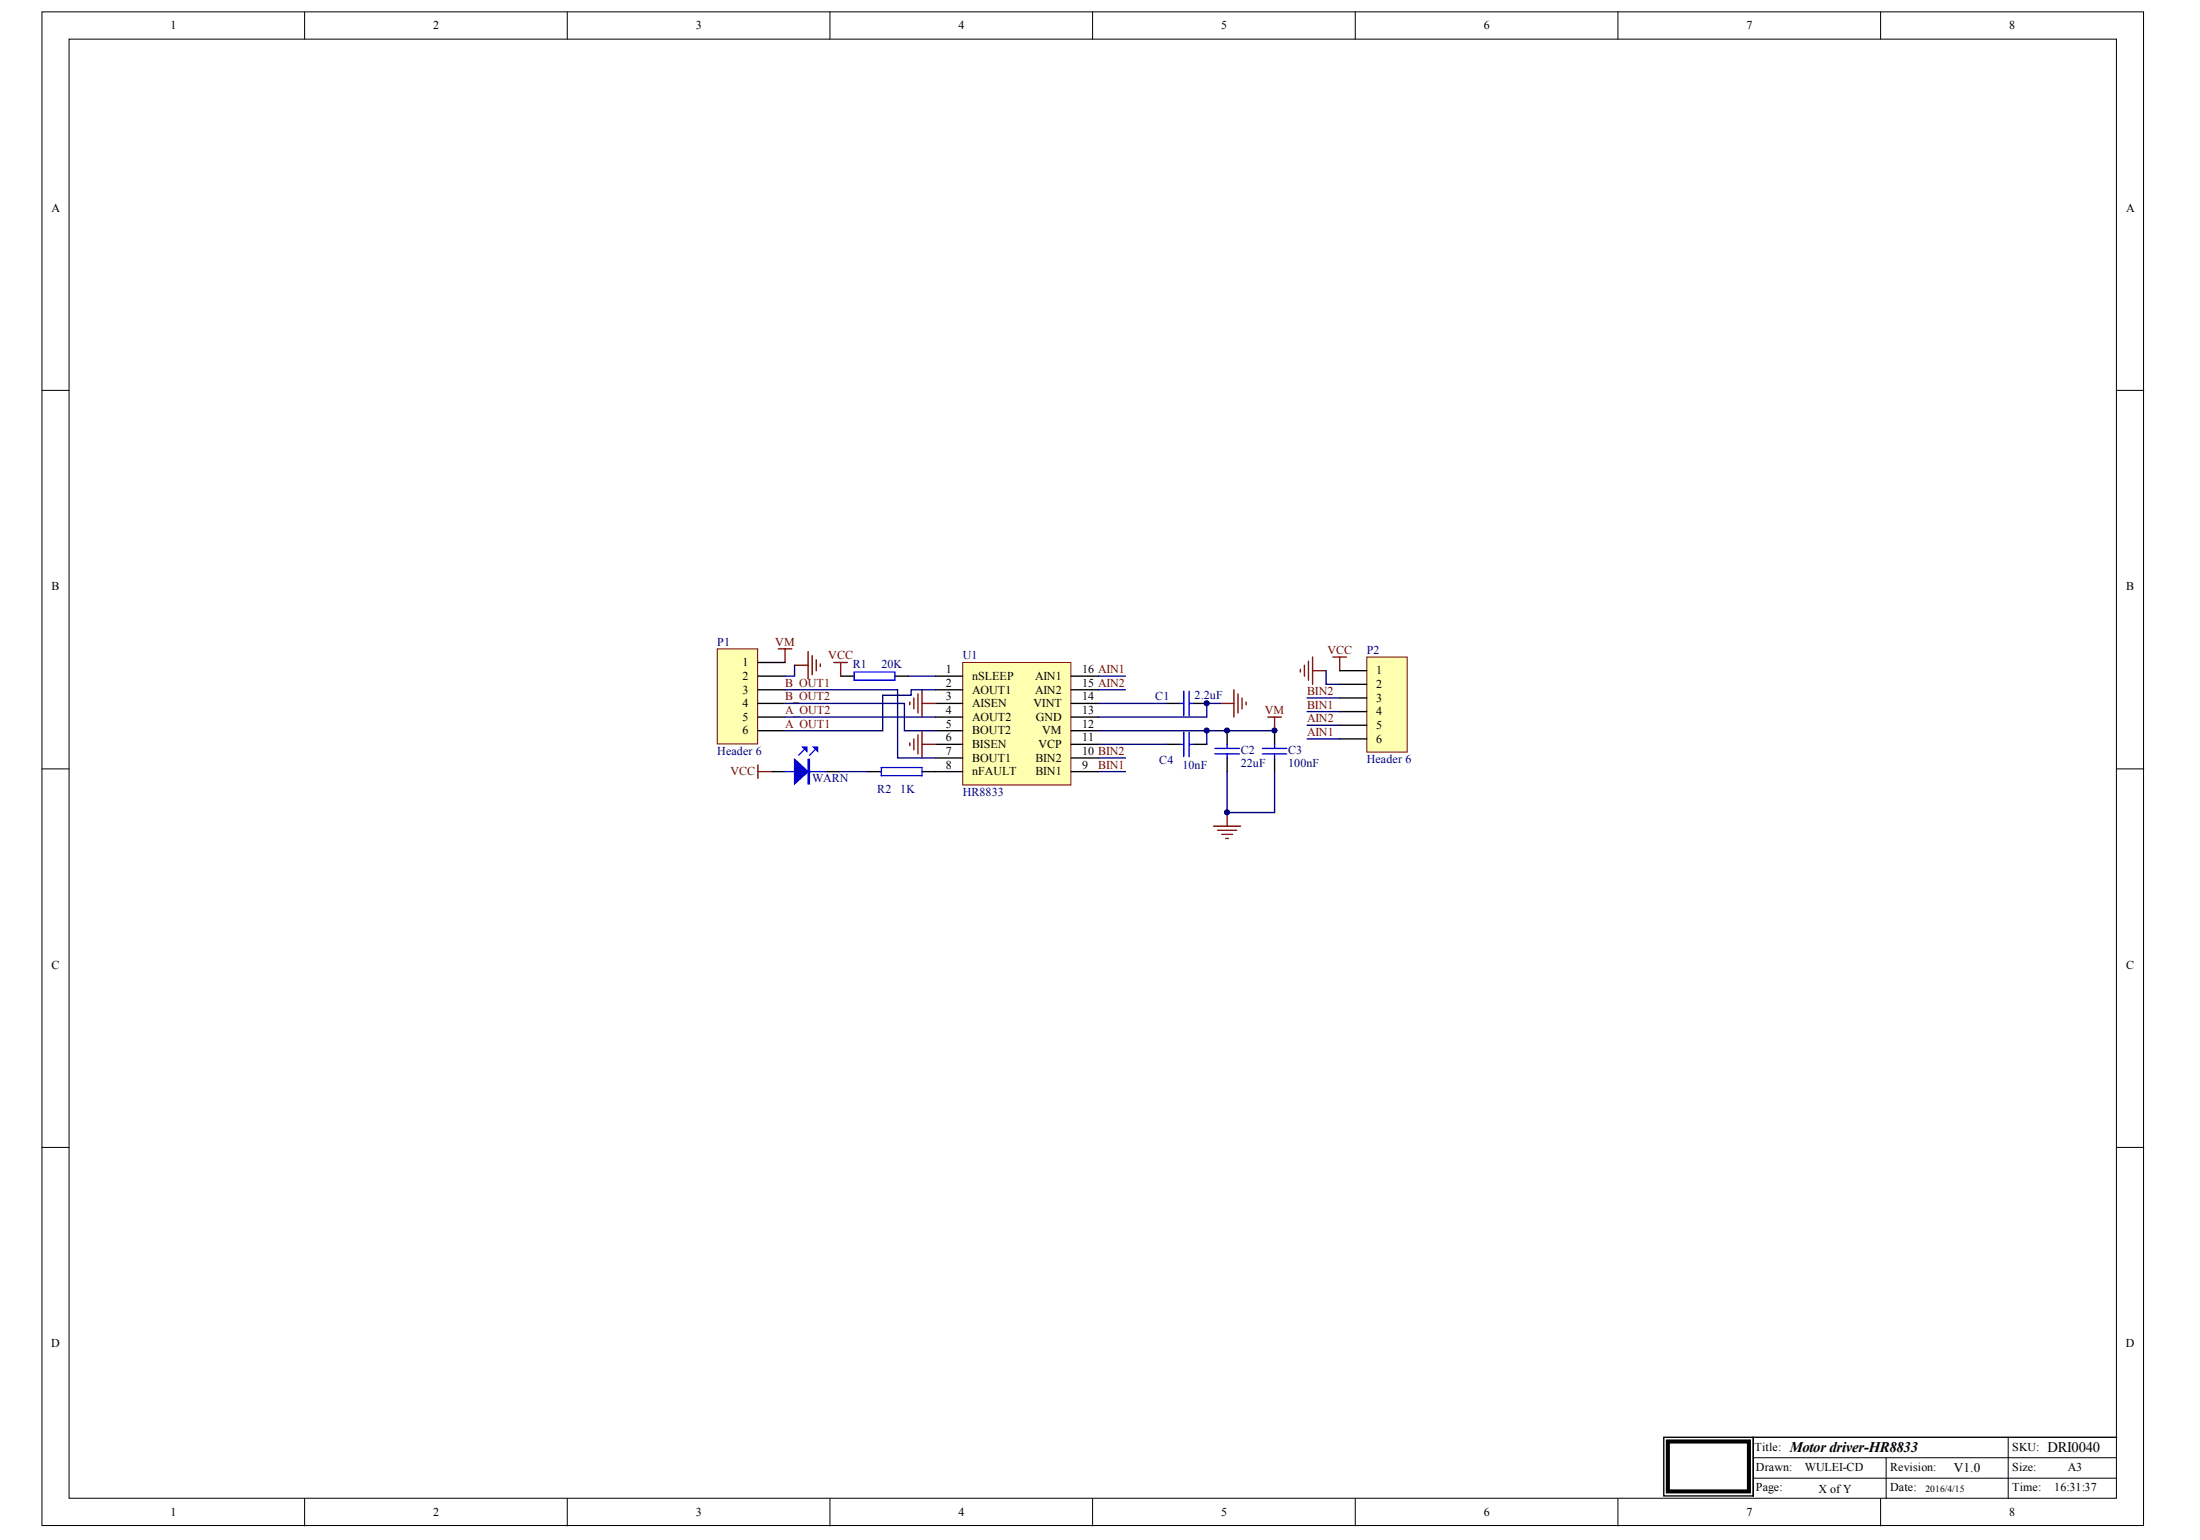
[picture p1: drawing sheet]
<svg xmlns="http://www.w3.org/2000/svg" width="289mm" height="202mm" viewBox="0 0 289 202" stroke-linecap="round" stroke-linejoin="round" font-family="sans-serif">
<g fill="#fff" stroke="#000" stroke-width=".13">
<path d="M5.5 1.6h276v198.6h-276z"/>
<path d="M9.1 5.1h268.8v191.6h-268.8z"/>
</g>
<g fill="none" stroke="#000" stroke-width=".13">
<path d="M40 1.6v3.5M74.5 1.6v3.5M109 1.6v3.5M143.5 1.6v3.5M178 1.6v3.5M212.5 1.6v3.5M247 1.6v3.5M5.5 51.2h3.6M278 51.2h3.5M5.5 100.9h3.6M278 100.9h3.5M5.5 150.6h3.6"/>
<path d="M278 150.6h3.5M40 196.7v3.6M74.5 196.7v3.6M109 196.7v3.6M143.5 196.7v3.6M178 196.7v3.6M212.5 196.7v3.6M230.3 191.3h47.7M230.3 194h47.7M247 196.7v3.6M247.7 191.3v5.4M263.7 188.7v8"/>
</g>
<path d="M218.5 188.7h11.8v7.7h-11.8zM278 188.7h-47.7v7.7" fill="none" stroke="#000" stroke-width=".18"/>
<path d="M219 189.2h10.7v6.6h-10.7z" fill="none" stroke="#000" stroke-width=".53"/>
<path d="M126.4 87h14.2v16h-14.2z" fill="#ffffb0" stroke="#800000" stroke-width=".13"/>
<g fill="none" stroke="#000" stroke-width=".18">
<path d="M110.4 88.8h1.8M117.5 88.8h1.8M122.9 88.8h3.5M122.9 90.5h3.5M122.9 92.3h3.5M122.9 94.1h3.5M122.9 95.9h3.5M122.9 97.7h3.5M122.9 99.5h3.5M140.7 88.8h3.5M140.7 90.5h3.5M140.7 92.3h3.5"/>
<path d="M140.7 94.1h3.5M140.7 95.9h3.5M140.7 97.7h3.5M140.7 99.5h3.5M153.1 92.3h1.8M153.1 97.7h1.8M156.7 92.3h1.8M156.7 97.7h1.8M161.2 95.9v1.8M161.2 99.5v1.8M167.4 95.9v1.8M167.4 99.5v1.8"/>
<path d="M101.3 101.3h1.8M108.4 101.3h1.8M114 101.3h1.7M121.1 101.3h5.3M140.7 101.3h3.5"/>
</g>
<g fill="none" stroke="#00f" stroke-width=".18">
<path d="M105.6 98.4l-.7 .7M107 98.4l-.7 .7M112.2 88.2h5.3v1.1h-5.3zM154.9 92.3h.6M154.9 97.7h.6M155.5 90.7v3.2M155.5 96.1v3.2M156.2 92.3h.5M156.2 90.7v3.2M156.2 96.1v3.2M156.2 97.7h.5M159.6 99h3.2"/>
<path d="M159.6 98.2h3.2M161.2 97.7v.5M161.2 99v.5M165.8 99h3.2M165.8 98.2h3.2M167.4 97.7v.5M167.4 99v.5M103.1 101.3h5.3M115.7 100.7h5.4v1.1h-5.4z"/>
</g>
<path d="M119.3 88.8h3.6M144.2 88.8h3.6M144.2 90.5h3.6M144.2 92.3h8.9M144.2 99.5h3.6M144.2 97.7h8.9M144.2 95.9h23.2M158.5 95.9v1.8M160.3 92.3h-1.8v1.8h-14.3M110.2 101.3h3.8M144.2 101.3h3.6M161.2 101.3v5.4h6.2v-5.4" fill="none" stroke="#000080" stroke-width=".18"/>
<g fill="none" stroke="#800000" stroke-width=".18">
<path d="M102.2 85.2h1.8M103.1 85.2v1.8M104.3 87.3h1.8M106.1 85.5v3.6M106.7 86.1v2.5M107.2 86.6v1.4M107.7 87.1v.4M109.5 87h1.8M110.4 87v1.8M119.5 92.2v.3M119.5 97.5v.4M120 91.6v1.4"/>
<path d="M120 97v1.4M120.6 91.1v2.5M120.6 96.5v2.5M121.1 90.5v3.6M121.1 95.9v3.6M121.1 92.3h1.8M121.1 97.7h1.8M160.3 92.3h1.7M162 90.5v3.6M162.6 91.1v2.5M163.1 91.6v1.4M163.7 92.2v.3"/>
<path d="M166.5 94.1h1.8M167.4 94.1v1.8M175 86.2h1.8M175.9 86.2v1.8M99.5 100.4v1.8M99.5 101.3h1.8M159.4 108.4h3.5M159.9 109h2.5M160.4 109.5h1.5M161 110.1h.3M161.2 106.7v1.7"/>
</g>
<g fill="#00f" stroke="#00f" stroke-width=".18">
<path d="M104.3 99.7l1.8 1.6-1.8 1.6z"/>
<path d="M106.8 98.1h.6v.5z"/>
<path d="M105.4 98.1h.6v.5z"/>
<path d="M106.1 99.7h.2v3.2h-.2z" fill-rule="evenodd"/>
</g>
<path d="M179.5 86.2h5.3v12.5h-5.3z" fill="#ffffb0" stroke="#800000" stroke-width=".13"/>
<path d="M175.9 88h3.6M175.9 89.8h3.6M175.9 91.6h3.6M175.9 93.4h3.6M175.9 95.2h3.6M175.9 97h3.6" fill="none" stroke="#000" stroke-width=".18"/>
<path d="M94.2 85.2h5.3v12.4h-5.3z" fill="#ffffb0" stroke="#800000" stroke-width=".13"/>
<path d="M99.5 87h3.6M99.5 88.8h3.6M99.5 90.5h3.6M99.5 92.3h3.6M99.5 94.1h3.6M99.5 95.9h3.6" fill="none" stroke="#000" stroke-width=".18"/>
<path d="M103.1 90.5h14.8v9h5M103.1 92.3h15.7v3.6h4.1M103.1 94.1h19.8M104.3 87.3v1.5h-1.2M122.9 90.5h-3.2v.8h-3.8v4.6h-12.8M171.7 91.6h4.2M171.7 93.4h4.2M171.7 95.2h4.2M171.7 97h4.2M174.2 88v1.8h1.7" fill="none" stroke="#000080" stroke-width=".18"/>
<path d="M170.8 87.9v.3M171.3 87.3v1.5M171.8 86.8v2.5M172.4 86.2v3.6M172.4 88h1.8" fill="none" stroke="#800000" stroke-width=".18"/>
<g fill="#000080" stroke="#000080" stroke-width=".13">
<circle cx="158.5" cy="95.9" r=".33"/>
<circle cx="158.5" cy="92.3" r=".33"/>
<circle cx="161.1" cy="106.6" r=".33"/>
<circle cx="161.1" cy="95.9" r=".33"/>
<circle cx="167.4" cy="95.9" r=".33"/>
</g>
<g font-size="1.9">
<text x="235.1" y="190.6">Motor driver-HR8833</text>
<text x="268.9" y="190.5">DRI0040</text>
</g>
<text font-size="1.7" x="256.6" y="193.2">V1.0</text>
<g font-size="1.6">
<text x="22.4" y="3.9">1</text>
<text x="56.9" y="3.9">2</text>
<text x="91.4" y="3.9">3</text>
<text x="125.9" y="3.9">4</text>
<text x="160.4" y="3.9">5</text>
<text x="194.9" y="3.9">6</text>
<text x="229.3" y="3.9">7</text>
<text x="263.8" y="3.9">8</text>
<text x="6.8" y="27.8">A</text>
<text x="279.2" y="27.8">A</text>
<text x="6.8" y="77.5">B</text>
<text x="279.2" y="77.5">B</text>
<text x="97.5" y="87.5">1</text>
<text x="97.5" y="89.2">2</text>
<text x="124.2" y="88.3">1</text>
<text x="127.7" y="89.2">nSLEEP</text>
<text x="135.9" y="89.2">AIN1</text>
<text x="142.1" y="88.3">16 AIN1</text>
<text x="180.7" y="88.5">1</text>
<text x="97.5" y="91">3</text>
<text x="97.5" y="92.8">4</text>
<text x="97.5" y="94.6">5</text>
<text x="124.2" y="90.1">2</text>
<text x="124.2" y="91.9">3</text>
<text x="124.2" y="93.7">4</text>
<text x="124.2" y="95.5">5</text>
<text x="127.7" y="91">AOUT1</text>
<text x="127.7" y="92.8">AISEN</text>
<text x="127.7" y="94.6">AOUT2</text>
<text x="135.7" y="92.8">VINT</text>
<text x="135.9" y="91">AIN2</text>
<text x="136" y="94.6">GND</text>
<text x="142.1" y="95.5">12</text>
<text x="142.1" y="93.7">13</text>
<text x="142.1" y="91.9">14</text>
<text x="142.1" y="90.1">15 AIN2</text>
<text x="180.7" y="90.3">2</text>
<text x="180.7" y="92.1">3</text>
<text x="180.7" y="93.9">4</text>
<text x="180.7" y="95.7">5</text>
<text x="97.5" y="96.4">6</text>
<text x="124.2" y="97.3">6</text>
<text x="124.2" y="99.1">7</text>
<text x="124.2" y="100.9">8</text>
<text x="127.7" y="96.4">BOUT2</text>
<text x="127.7" y="98.2">BISEN</text>
<text x="127.7" y="100">BOUT1</text>
<text x="127.7" y="101.8">nFAULT</text>
<text x="136" y="101.8">BIN1</text>
<text x="136" y="100">BIN2</text>
<text x="136.4" y="98.2">VCP</text>
<text x="136.9" y="96.4">VM</text>
<text x="142.1" y="100.9">9</text>
<text x="142.1" y="99.1">10 BIN2</text>
<text x="142.1" y="97.3">11</text>
<text x="180.7" y="97.5">6</text>
<text x="6.8" y="127.2">C</text>
<text x="279.2" y="127.2">C</text>
<text x="6.7" y="176.8">D</text>
<text x="279.2" y="176.8">D</text>
<text x="230.4" y="190.4">Title:</text>
<text x="264.3" y="190.4">SKU:</text>
<text x="230.6" y="193.1">Drawn:</text>
<text x="230.6" y="195.8">Page:</text>
<text x="237" y="193.1">WULEI-CD</text>
<text x="238.8" y="196">X ofY</text>
<text x="248.2" y="195.8">Date:</text>
<text x="248.2" y="193.1">Revision:</text>
<text x="264.3" y="193.1">Size:</text>
<text x="264.3" y="195.8">Time:</text>
<text x="269.8" y="195.8">16:31:37</text>
<text x="271.6" y="193.1">A3</text>
<text x="22.4" y="199">1</text>
<text x="56.9" y="199">2</text>
<text x="91.4" y="199">3</text>
<text x="125.9" y="199">4</text>
<text x="160.4" y="199">5</text>
<text x="194.9" y="199">6</text>
<text x="229.3" y="199">7</text>
<text x="263.8" y="199">8</text>
</g>
<g font-size="1.6" fill="#000080">
<text x="94.2" y="84.8">P1</text>
<text x="112" y="87.6">R1</text>
<text x="115.7" y="87.6">20K</text>
<text x="126.4" y="86.6">U1</text>
<text x="179.5" y="85.8">P2</text>
<text x="151.7" y="91.9">C1</text>
<text x="156.9" y="91.7">2.2uF</text>
<text x="94.2" y="99.1">Header 6</text>
<text x="152.3" y="100.3">C4</text>
<text x="155.3" y="100.9">10nF</text>
<text x="162.9" y="100.7">22uF</text>
<text x="162.9" y="98.9">C2</text>
<text x="169.2" y="100.7">100nF</text>
<text x="169.2" y="98.9">C3</text>
<text x="179.5" y="100.2">Header 6</text>
<text x="106.7" y="102.7">WARN</text>
<text x="115.2" y="104.1">R2</text>
<text x="118.2" y="104.1">1K</text>
<text x="126.4" y="104.5">HR8833</text>
</g>
<g font-size="1.6" fill="#800000">
<text x="101.8" y="84.8">VM</text>
<text x="108.8" y="86.6">VCC</text>
<text x="174.3" y="85.8">VCC</text>
<text x="103.1" y="90.1">B_OUT1</text>
<text x="103.1" y="91.9">B_OUT2</text>
<text x="103.1" y="95.5">A_OUT1</text>
<text x="103.1" y="93.7">A_OUT2</text>
<text x="166.1" y="93.7">VM</text>
<text x="171.7" y="94.8">AIN2</text>
<text x="171.7" y="91.2">BIN2</text>
<text x="171.7" y="93">BIN1</text>
<text x="95.9" y="101.8">VCC</text>
<text x="144.2" y="100.9">BIN1</text>
<text x="171.7" y="96.6">AIN1</text>
</g>
<text font-size="1.3" x="252.9" y="195.9">2016/4/15</text>
</svg>
